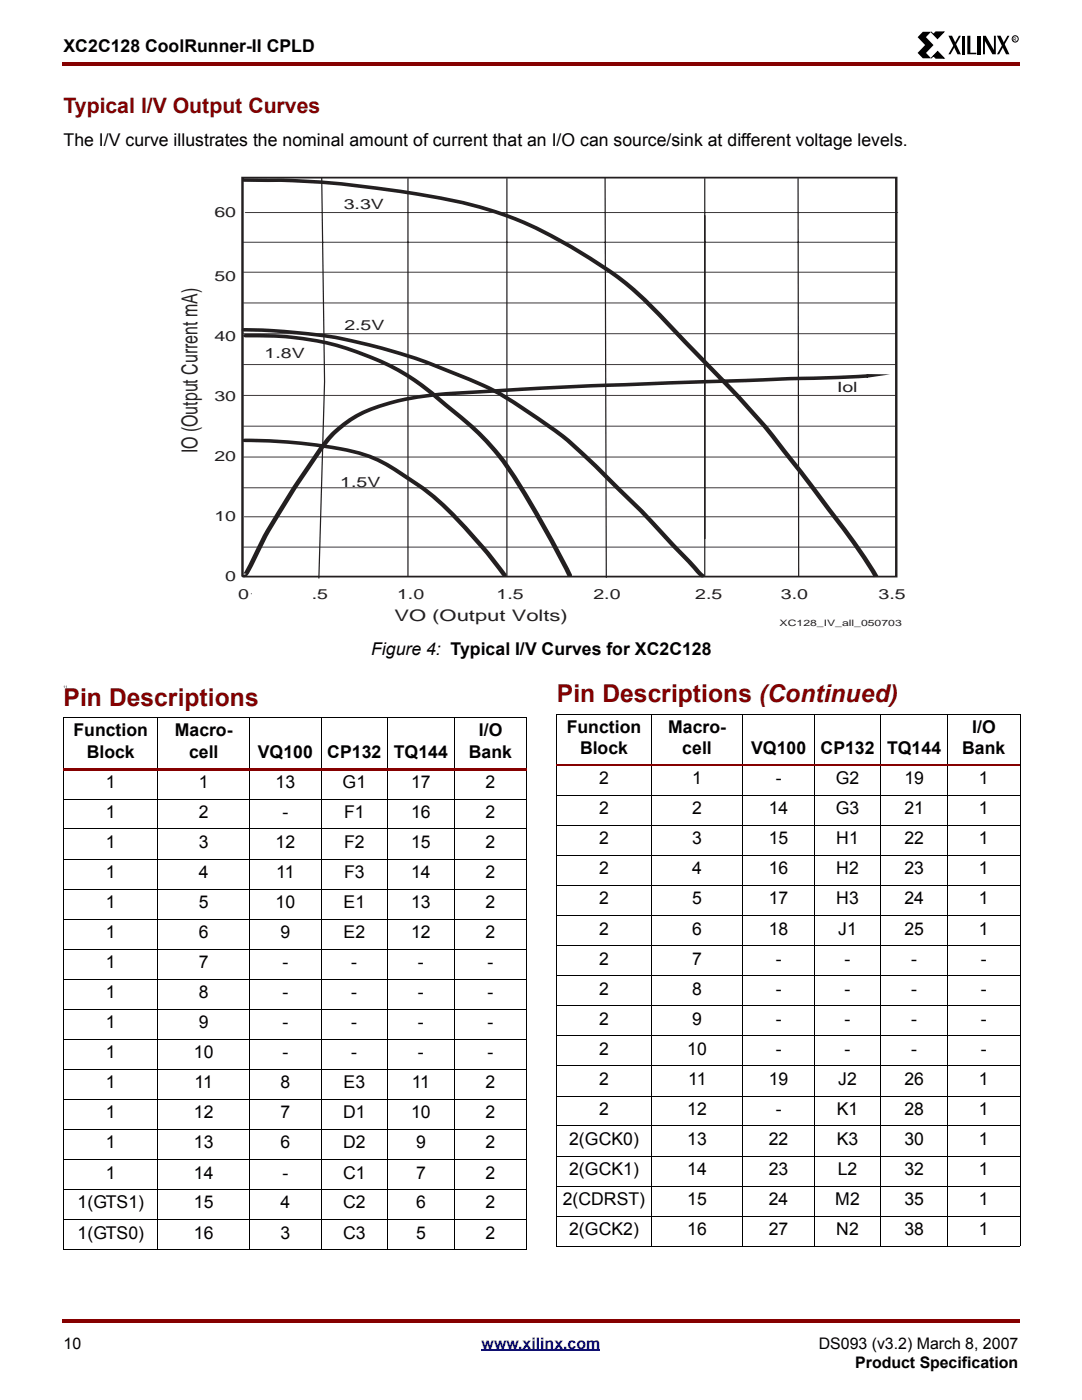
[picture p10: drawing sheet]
<svg xmlns="http://www.w3.org/2000/svg" width="216mm" height="279mm" viewBox="0 0 216 279" stroke-linecap="round" stroke-linejoin="round" font-family="sans-serif">
<g fill="#850000">
<path d="M12.4 12.4h.3v.7h-.3z"/>
<path d="M12.7 12.4h190.8v.7h-190.8z"/>
</g>
<path d="M12.7 267h190.5v8.2h-190.5z" fill="#fff"/>
<path d="M96.1 269.5h23.7" fill="none" stroke="#00f" stroke-width=".34"/>
<g fill="#850000">
<path d="M12.4 263.2h.3v.7h-.3z"/>
<path d="M12.7 263.2h190.8v.7h-190.8z"/>
</g>
<path d="M183.1 6.3h20.1v5.3h-20.1z" fill="#fff"/>
<path d="M184.1 6.3h1.7l-1 1.1 1.5 1.6-1.5 1.6 1 1h-1.7l-1-1 1.5-1.6-1.5-1.6zM189.2 7.1h.8l1.7 3.7h-.6zM191.3 7.1h.4l-2 3.7h-.5zM191.9 7.1h.6v3.7h-.6zM193 7.1h.6v3.4h1.2v.3h-1.8zM195.1 7.1h.6v3.7h-.6zM196.1 7.1h.6l1.6 2.9v-2.9h.4v3.7h-.7l-1.5-2.6v2.6h-.4zM198.9 7.1h.8l1.7 3.7h-.7zM201 7.1h.4l-2 3.7h-.5z" fill="#000"/>
<path d="M185.8 6.4l.5 .5 .4-.5h1.6l-1.2 1.3zM187.1 10.3l1.3 1.3h-1.7l-.4-.5-.5 .5z" fill="#000" stroke="#000" stroke-width=".2"/>
<circle cx="202.6" cy="7.8" r=".62" fill="none" stroke="#000" stroke-width=".2"/>
<path d="M35.3 35.3h145.4v89.9h-145.4z" fill="#fff"/>
<g fill="none" stroke="#231f20" stroke-width=".21">
<path d="M64.2 35.4l.6 40.8-1.2 39.2M81.4 35.6v79.3M101.1 35.6v79.5M120.7 35.5l.3 79.7M140.6 35.6v79.3M159.2 35.6l.2 79.4M48.6 48.3h130.1M48.6 54.3h130.2M49 42.4h130.1M48.6 78.9h130.1M48.6 72.8h130.1M48.6 66.6h130.1"/>
<path d="M48.6 60.5h130.1M48.6 97.4h130.1M48.6 91.2h130.1M48.6 85h130.1M48.6 109.2h130.1M48.8 103.1h130"/>
</g>
<path d="M50.2 118.5h.1" fill="none" stroke="#231f20" stroke-width=".2"/>
<path d="M48.4 35.4h130.4v79.7h-130.4z" fill="none" stroke="#231f20" stroke-width=".41"/>
<path d="M48.4 35.9a182.3 182.3 0 0 1 35.2 2.9 77.6 77.6 0 0 1 30.7 10.6 69.5 69.5 0 0 1 17.9 14l7.6 8.1a200.5 200.5 0 0 1 21.1 24.1l1.5 2a226.9 226.9 0 0 1 12 16.7l.4 .8M173 75h.2l-7.3 .4-47.8 1.6-17.7 .9a188.3 188.3 0 0 0-18.4 1.6 31.9 31.9 0 0 0-12.7 4.7 24.9 24.9 0 0 0-7.1 8 174 174 0 0 0-10.3 16.7l-1.7 3.6a4.6 4.6 0 0 1-1.4 2.2" fill="none" stroke="#231f20" stroke-width=".83" stroke-linecap="butt"/>
<path d="M48.7 65.8a115.5 115.5 0 0 1 21.9 2.3 121.3 121.3 0 0 1 30 11 117.2 117.2 0 0 1 14 9.9l7.3 7a220.2 220.2 0 0 1 13.7 14.1l4.5 4.8M49 67a56.5 56.5 0 0 1 33.9 9l2.7 2.1 3.7 3a54.5 54.5 0 0 1 15.4 17.5l5.3 9.2 3.7 7M48.8 87.9a98.1 98.1 0 0 1 23.6 2.7 33.3 33.3 0 0 1 9.8 5.4 63.5 63.5 0 0 1 13.6 12.6l4.8 6.1" fill="none" stroke="#231f20" stroke-width=".83"/>
<path d="M12.7 143.2h92.5M12.7 143.3v106.1M31.5 143.2v106.3M49.8 143.2v106.3M64.1 143.2v106.3M77.3 143.2v106.3M90.7 143.2v106.3M105.1 143.3v106.1" fill="none" stroke="#000" stroke-width=".2"/>
<path d="M12.7 153.2h92.5v.6h-92.5z" fill="#850000"/>
<g fill="none" stroke="#000" stroke-width=".2">
<path d="M12.7 159.5h92.5M111.1 142.5h92.5M111.1 158.7h92.5M111.1 142.6v106.1M130 142.5v106.3M148.3 142.5v106.3M162.5 142.5v106.3M175.7 142.5v106.3M189.1 142.5v106.3M203.5 142.6v106.1M12.7 165.4h92.5M12.7 171.4h92.5"/>
<path d="M12.7 177.5h92.5M111.1 164.8h92.5M111.1 170.7h92.5M111.1 176.7h92.5M12.7 183.4h92.5M12.7 189.4h92.5M12.7 195.5h92.5M111.1 182.8h92.5M111.1 188.7h92.5M111.1 194.7h92.5M12.7 201.4h92.5M12.7 207.4h92.5"/>
<path d="M12.7 213.4h92.5M12.7 219.4h92.5M111.1 200.7h92.5M111.1 206.7h92.5M111.1 212.7h92.5M111.1 218.7h92.5M12.7 225.4h92.5M12.7 231.4h92.5M12.7 237.4h92.5M111.1 224.7h92.5M111.1 230.7h92.5M111.1 236.7h92.5"/>
<path d="M12.7 243.4h92.5M12.7 249.4h92.5M111.1 242.7h92.5M111.1 248.7h92.5"/>
</g>
<path d="M111.1 152.7h92.5" fill="none" stroke="#850000" stroke-width=".34"/>
<g font-size="4.9" fill="#850000">
<text x="12.7" y="140.9">Pin Descriptions</text>
<text x="111.1" y="140.2">Pin Descriptions (Continued)</text>
</g>
<text font-size="4.4" fill="#231f20" x="39.4" y="90.5" transform="rotate(-90 39.4 90.5)">IO (Output Current mA)</text>
<text font-size="4.2" fill="#850000" x="12.7" y="22.6">Typical I/V Output Curves</text>
<g font-size="3.5">
<text x="12.7" y="10.5">XC2C128 CoolRunner-II CPLD</text>
<text x="12.7" y="29.2">The I/V curve illustrates the nominal amount of current that an I/O can source/sink at different voltage levels.</text>
<text x="74" y="130.8">Figure 4: Typical I/V Curves for XC2C128</text>
<text x="14.6" y="147">Function</text>
<text x="34.9" y="147">Macro-</text>
<text x="95.5" y="147">I/O</text>
<text x="113.1" y="146.3">Function</text>
<text x="133.3" y="146.3">Macro-</text>
<text x="194" y="146.3">I/O</text>
<text x="17.3" y="151.2">Block</text>
<text x="37.7" y="151.2">cell</text>
<text x="51.5" y="151.2">VQ100</text>
<text x="65.3" y="151.2">CP132</text>
<text x="78.6" y="151.2">TQ144</text>
<text x="93.6" y="151.2">Bank</text>
<text x="115.7" y="150.5">Block</text>
<text x="136.1" y="150.5">cell</text>
<text x="149.9" y="150.5">VQ100</text>
<text x="163.7" y="150.5">CP132</text>
<text x="177" y="150.5">TQ144</text>
<text x="192" y="150.5">Bank</text>
<text x="21.1" y="157.2">1</text>
<text x="39.7" y="157.2">1</text>
<text x="55" y="157.2">13</text>
<text x="68.4" y="157.2">G1</text>
<text x="82" y="157.2">17</text>
<text x="96.9" y="157.2">2</text>
<text x="119.5" y="156.5">2</text>
<text x="138.1" y="156.5">1</text>
<text x="154.8" y="156.5">-</text>
<text x="166.8" y="156.5">G2</text>
<text x="180.5" y="156.5">19</text>
<text x="195.3" y="156.5">1</text>
<text x="21.1" y="163.2">1</text>
<text x="39.7" y="163.2">2</text>
<text x="56.4" y="163.2">-</text>
<text x="68.7" y="163.2">F1</text>
<text x="82" y="163.2">16</text>
<text x="96.9" y="163.2">2</text>
<text x="119.5" y="162.5">2</text>
<text x="138.1" y="162.5">2</text>
<text x="153.4" y="162.5">14</text>
<text x="166.8" y="162.5">G3</text>
<text x="180.5" y="162.5">21</text>
<text x="195.3" y="162.5">1</text>
<text x="21.1" y="169.2">1</text>
<text x="39.7" y="169.2">3</text>
<text x="55" y="169.2">12</text>
<text x="68.7" y="169.2">F2</text>
<text x="82" y="169.2">15</text>
<text x="96.9" y="169.2">2</text>
<text x="119.5" y="168.5">2</text>
<text x="138.1" y="168.5">3</text>
<text x="153.4" y="168.5">15</text>
<text x="166.9" y="168.5">H1</text>
<text x="180.5" y="168.5">22</text>
<text x="195.3" y="168.5">1</text>
<text x="21.1" y="175.2">1</text>
<text x="39.7" y="175.2">4</text>
<text x="55.1" y="175.2">11</text>
<text x="68.7" y="175.2">F3</text>
<text x="82" y="175.2">14</text>
<text x="96.9" y="175.2">2</text>
<text x="119.5" y="174.5">2</text>
<text x="138.1" y="174.5">4</text>
<text x="153.4" y="174.5">16</text>
<text x="166.9" y="174.5">H2</text>
<text x="180.5" y="174.5">23</text>
<text x="195.3" y="174.5">1</text>
<text x="21.1" y="181.2">1</text>
<text x="39.7" y="181.2">5</text>
<text x="55" y="181.2">10</text>
<text x="68.5" y="181.2">E1</text>
<text x="82" y="181.2">13</text>
<text x="96.9" y="181.2">2</text>
<text x="119.5" y="180.5">2</text>
<text x="138.1" y="180.5">5</text>
<text x="153.4" y="180.5">17</text>
<text x="166.9" y="180.5">H3</text>
<text x="180.5" y="180.5">24</text>
<text x="195.3" y="180.5">1</text>
<text x="21.1" y="187.2">1</text>
<text x="39.7" y="187.2">6</text>
<text x="56" y="187.2">9</text>
<text x="68.5" y="187.2">E2</text>
<text x="82" y="187.2">12</text>
<text x="96.9" y="187.2">2</text>
<text x="119.5" y="186.5">2</text>
<text x="138.1" y="186.5">6</text>
<text x="153.4" y="186.5">18</text>
<text x="167.3" y="186.5">J1</text>
<text x="180.5" y="186.5">25</text>
<text x="195.3" y="186.5">1</text>
<text x="21.1" y="193.2">1</text>
<text x="39.7" y="193.2">7</text>
<text x="56.4" y="193.2">-</text>
<text x="70.1" y="193.2">-</text>
<text x="83.4" y="193.2">-</text>
<text x="97.3" y="193.2">-</text>
<text x="119.5" y="192.5">2</text>
<text x="138.1" y="192.5">7</text>
<text x="154.8" y="192.5">-</text>
<text x="168.5" y="192.5">-</text>
<text x="181.8" y="192.5">-</text>
<text x="195.7" y="192.5">-</text>
<text x="21.1" y="199.2">1</text>
<text x="39.7" y="199.2">8</text>
<text x="56.4" y="199.2">-</text>
<text x="70.1" y="199.2">-</text>
<text x="83.4" y="199.2">-</text>
<text x="97.3" y="199.2">-</text>
<text x="119.5" y="198.5">2</text>
<text x="138.1" y="198.5">8</text>
<text x="154.8" y="198.5">-</text>
<text x="168.5" y="198.5">-</text>
<text x="181.8" y="198.5">-</text>
<text x="195.7" y="198.5">-</text>
<text x="21.1" y="205.2">1</text>
<text x="39.7" y="205.2">9</text>
<text x="56.4" y="205.2">-</text>
<text x="70.1" y="205.2">-</text>
<text x="83.4" y="205.2">-</text>
<text x="97.3" y="205.2">-</text>
<text x="119.5" y="204.5">2</text>
<text x="138.1" y="204.5">9</text>
<text x="154.8" y="204.5">-</text>
<text x="168.5" y="204.5">-</text>
<text x="181.8" y="204.5">-</text>
<text x="195.7" y="204.5">-</text>
<text x="21.1" y="211.2">1</text>
<text x="38.7" y="211.2">10</text>
<text x="56.4" y="211.2">-</text>
<text x="70.1" y="211.2">-</text>
<text x="83.4" y="211.2">-</text>
<text x="97.3" y="211.2">-</text>
<text x="119.5" y="210.5">2</text>
<text x="137.1" y="210.5">10</text>
<text x="154.8" y="210.5">-</text>
<text x="168.5" y="210.5">-</text>
<text x="181.8" y="210.5">-</text>
<text x="195.7" y="210.5">-</text>
<text x="21.1" y="217.2">1</text>
<text x="38.8" y="217.2">11</text>
<text x="56" y="217.2">8</text>
<text x="68.5" y="217.2">E3</text>
<text x="82.2" y="217.2">11</text>
<text x="96.9" y="217.2">2</text>
<text x="119.5" y="216.5">2</text>
<text x="137.3" y="216.5">11</text>
<text x="153.4" y="216.5">19</text>
<text x="167.3" y="216.5">J2</text>
<text x="180.5" y="216.5">26</text>
<text x="195.3" y="216.5">1</text>
<text x="21.1" y="223.2">1</text>
<text x="38.7" y="223.2">12</text>
<text x="56" y="223.2">7</text>
<text x="68.4" y="223.2">D1</text>
<text x="82" y="223.2">10</text>
<text x="96.9" y="223.2">2</text>
<text x="119.5" y="222.5">2</text>
<text x="137.1" y="222.5">12</text>
<text x="154.8" y="222.5">-</text>
<text x="167" y="222.5">K1</text>
<text x="180.5" y="222.5">28</text>
<text x="195.3" y="222.5">1</text>
<text x="21.1" y="229.2">1</text>
<text x="38.7" y="229.2">13</text>
<text x="56" y="229.2">6</text>
<text x="68.4" y="229.2">D2</text>
<text x="83" y="229.2">9</text>
<text x="96.9" y="229.2">2</text>
<text x="113.6" y="228.5">2(GCK0)</text>
<text x="137.1" y="228.5">13</text>
<text x="153.4" y="228.5">22</text>
<text x="167" y="228.5">K3</text>
<text x="180.5" y="228.5">30</text>
<text x="195.3" y="228.5">1</text>
<text x="21.1" y="235.2">1</text>
<text x="38.7" y="235.2">14</text>
<text x="56.4" y="235.2">-</text>
<text x="68.5" y="235.2">C1</text>
<text x="83" y="235.2">7</text>
<text x="96.9" y="235.2">2</text>
<text x="113.6" y="234.5">2(GCK1)</text>
<text x="137.1" y="234.5">14</text>
<text x="153.4" y="234.5">23</text>
<text x="167.2" y="234.5">L2</text>
<text x="180.5" y="234.5">32</text>
<text x="195.3" y="234.5">1</text>
<text x="15.5" y="241.2">1(GTS1)</text>
<text x="38.7" y="241.2">15</text>
<text x="56" y="241.2">4</text>
<text x="68.5" y="241.2">C2</text>
<text x="83" y="241.2">6</text>
<text x="96.9" y="241.2">2</text>
<text x="112.3" y="240.5">2(CDRST)</text>
<text x="137.1" y="240.5">15</text>
<text x="153.4" y="240.5">24</text>
<text x="166.6" y="240.5">M2</text>
<text x="180.4" y="240.5">35</text>
<text x="195.3" y="240.5">1</text>
<text x="15.5" y="247.2">1(GTS0)</text>
<text x="38.7" y="247.2">16</text>
<text x="56" y="247.2">3</text>
<text x="68.5" y="247.2">C3</text>
<text x="83" y="247.2">5</text>
<text x="96.9" y="247.2">2</text>
<text x="113.6" y="246.5">2(GCK2)</text>
<text x="137.1" y="246.5">16</text>
<text x="153.4" y="246.5">27</text>
<text x="166.9" y="246.5">N2</text>
<text x="180.5" y="246.5">38</text>
<text x="195.3" y="246.5">1</text>
</g>
<text font-size="3.2" fill="#231f20" x="78.7" y="123.9">VO (Output Volts)</text>
<g font-size="3.2">
<text x="12.7" y="269.2">10</text>
<text x="163.4" y="269.2">DS093 (v3.2) March 8, 2007</text>
<text x="170.6" y="273">Product Specification</text>
</g>
<text font-size="3.2" fill="#00f" x="96.1" y="269.2">www.xilinx.com</text>
<g font-size="2.8" fill="#231f20">
<text x="68.6" y="41.8">3.3V</text>
<text x="42.8" y="43.3">60</text>
<text x="42.8" y="56">50</text>
<text x="68.7" y="65.9">2.5V</text>
<text x="42.8" y="68">40</text>
<text x="52.8" y="71.3">1.8V</text>
<text x="42.8" y="79.9">30</text>
<text x="167" y="78.2">Iol</text>
<text x="42.8" y="91.9">20</text>
<text x="67.9" y="97.1">1.5V</text>
<text x="42.8" y="103.9">10</text>
<text x="44.9" y="115.9">0</text>
<text x="47.5" y="119.5">0</text>
<text x="62.2" y="119.5">.5</text>
<text x="79.2" y="119.5">1.0</text>
<text x="99.1" y="119.5">1.5</text>
<text x="118.4" y="119.5">2.0</text>
<text x="138.7" y="119.5">2.5</text>
<text x="155.8" y="119.5">3.0</text>
<text x="175.3" y="119.5">3.5</text>
</g>
<text font-size="1.8" fill="#231f20" x="155.6" y="124.8">XC128_IV_all_050703</text>
<text font-size="1" x="202.2" y="8.1">R</text>
<text font-size=".7" x="12.7" y="137.3">11</text>
</svg>
